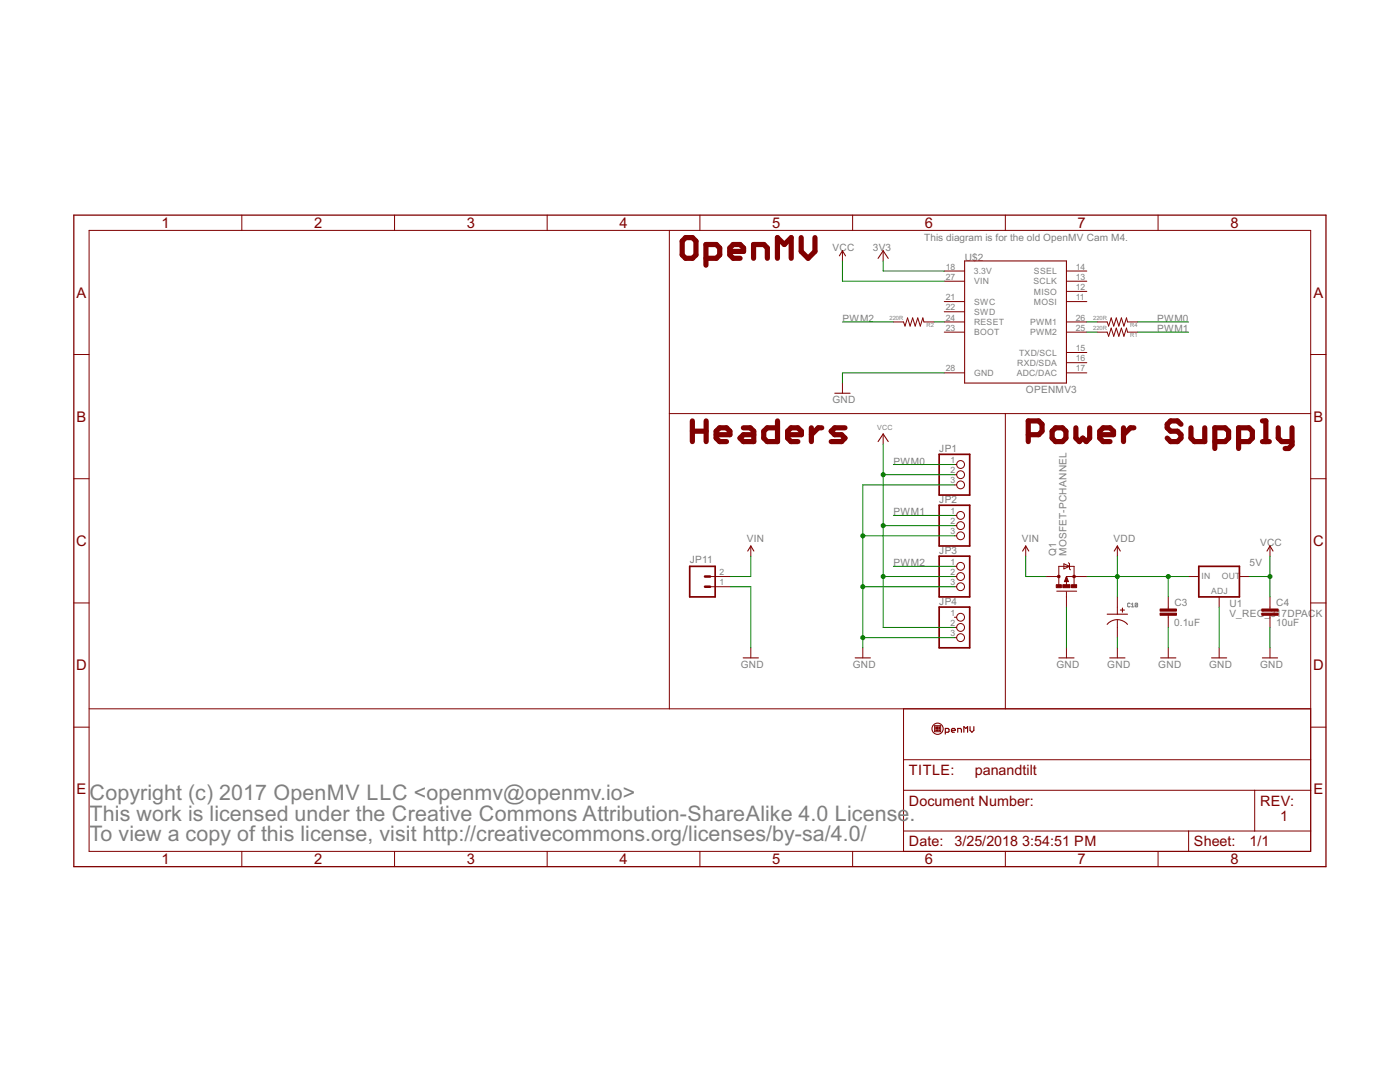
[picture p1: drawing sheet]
<svg xmlns="http://www.w3.org/2000/svg" width="279mm" height="216mm" viewBox="0 0 279 216" stroke-linecap="round" stroke-linejoin="round" font-family="sans-serif">
<path d="M225.6 120.5l-.2-.1-.4 .1 .2 .6 .4-.1M225.8 121.1h.5M225.8 120.6l.2-.2v.7M227 120.5l-.1-.1-.4 .1v.5M227 120.5l-.1 .6-.4-.1M227 120.5l-.5 .5" fill="none" stroke="#808080" stroke-width=".2"/>
<g fill="none" stroke="#800000" stroke-width=".2">
<path d="M17.8 46h243.8v123.9h-243.8zM48.3 42.9v3.1M78.7 42.9v3.1M109.2 42.9v3.1M133.6 46v95.4M139.7 42.9v3.1M168.1 50v2.1M170.2 42.9v3.1M176.3 50v2.1M188.4 56.1h4.1M188.4 54.1h4.1M200.6 42.9v3.1"/>
<path d="M212.8 56.1h4.1M212.8 58.1h4.1M212.8 54.1h4.1M231.1 42.9v3.1M14.7 70.7h3.1M168.1 76.4v2.1M178.3 64.2h2l.3 .9 .5-1.7 .5 1.7 .5-1.7 .5 1.7 .6-1.7 .5 1.7 .5-1.7 .2 .8h2M188.4 74.4h4.1M188.4 60.2h4.1M188.4 64.2h4.1M188.4 66.3h4.1M188.4 62.2h4.1"/>
<path d="M212.8 74.4h4.1M212.8 60.2h4.1M212.8 64.2h4.1M212.8 66.3h4.1M212.8 70.3h4.1M212.8 72.4h4.1M218.9 64.2h2.1l.3 .9 .5-1.7 .5 1.7 .5-1.7 .5 1.7 .5-1.7 .5 1.7 .5-1.7 .2 .8h2.1M218.9 66.3h2.1l.3 .8 .5-1.6 .5 1.6 .5-1.6 .5 1.6 .5-1.6 .5 1.6 .5-1.6 .2 .8h2.1M261.6 70.7h3M14.7 95.5h3.1M133.6 82.5h128M176.3 86.6v2"/>
<path d="M190.5 92.7h.4M190.5 94.7h.4M190.5 96.8h.4M200.6 82.5v58.9M261.6 95.5h3M141.7 117.1h4.1M141.7 115h4.1M149.8 108.9v2.1M190.5 117.1h.4M190.5 115h.4M190.5 113h.4M190.5 102.8h.4"/>
<path d="M190.5 104.9h.4M190.5 106.9h.4M204.7 108.9v2.1M208.8 115h2.5M211.3 116.6v-3.6h3.1v3.6M212.3 112.5l1.1 .5-1.1 .5zM212.8 115h4.1M212.8 115l.4 1.1h-.8zM212.8 116v.6M212.8 118.1v3M213.2 112.3l.2 .2v1l.2 .2M223 108.9v2.1"/>
<path d="M223 119.1v3.5M233.2 119.1v2.4M237.2 115h2M243.3 119.1v2M247.4 115h2M253.4 108.9v2.1M253.4 119.1v2.4M14.7 120.3h3.1M149.8 129.3v2M172.2 129.3v2M190.5 123.2h.4M190.5 125.2h.4"/>
<path d="M190.5 127.2h.4M212.8 129.3v2M223 123.8v3.4M223 129.3v2M233.2 122.7v2.5M233.2 129.3v2M243.3 129.3v2M253.4 122.7v2.5M253.4 129.3v2M261.6 120.3h3M14.7 145.1h3.1M17.8 141.4h243.8"/>
<path d="M180.3 157.7h81.3M180.3 141.4v28.5M180.3 151.6h81.3M186.5 144.8h1.2v1.2h-1.2zM250.4 157.7v8.1M261.6 145.1h3M48.3 169.9v3M78.7 169.9v3M109.2 169.9v3M139.7 169.9v3M170.2 169.9v3M180.3 165.8h81.3"/>
<path d="M200.6 169.9v3M231.1 169.9v3M237.2 165.8v4.1"/>
<circle cx="191.7" cy="94.7" r=".78"/>
<circle cx="191.7" cy="96.8" r=".78"/>
<circle cx="191.7" cy="92.7" r=".78"/>
<circle cx="191.7" cy="113" r=".78"/>
<circle cx="191.7" cy="102.8" r=".78"/>
<circle cx="191.7" cy="104.9" r=".78"/>
<circle cx="191.7" cy="115" r=".78"/>
<circle cx="191.7" cy="106.9" r=".78"/>
<circle cx="191.7" cy="117.1" r=".78"/>
<circle cx="191.7" cy="127.2" r=".78"/>
<circle cx="191.7" cy="123.2" r=".78"/>
<circle cx="191.7" cy="125.2" r=".78"/>
</g>
<g fill="none" stroke="#800000" stroke-width="1">
<path d="M136.8 47.4h1.4l.7 .7v2.8l-.7 .6h-1.4l-.7-.6v-2.8zM140.9 51.5h2.1l.6-.6v-1.4l-.6-.7h-2.1v4.1M145.6 50.2h2.8v-.7l-.7-.7h-1.4l-.7 .7v1.4l.7 .6h1.4M150.4 51.5v-2.7h2.1l.6 .7v2M155.2 51.5v-4.1l1.3 1.4 1.4-1.4v4.1M159.9 47.4v2.8l1.4 1.3 1.3-1.3v-2.8M138.2 84v4.1M138.2 86h2.7M140.9 84v4.1M142.9 86.7h2.8v-.7l-.7-.6h-1.4l-.7 .6v1.4l.7 .7h1.4M148.4 85.4h1.3l.7 .6v2.1h-2l-.7-.7 .7-.7h2M155.2 84v4.1h-2.1l-.7-.7v-1.4l.7-.6h2.1"/>
<path d="M157.2 86.7h2.7v-.7l-.7-.6h-1.3l-.7 .6v1.4l.7 .7h1.3M161.9 85.4v2.7M164 85.4h-.7l-1.4 1.3M168.6 85.4h-2l-.7 .6 .7 .7h1.4l.6 .7-.6 .7h-2.1M205.2 86.7h2.1l.7-.7v-1.3l-.7-.7h-2.1v4.1M210 86l.7-.6h1.3l.7 .6v1.4l-.7 .7h-1.3l-.7-.7zM214.7 85.4v2l.7 .7 .7-.7 .7 .7 .7-.7v-2M219.5 86.7h2.7v-.7l-.7-.6h-1.3l-.7 .6v1.4l.7 .7h1.3M224.2 85.4v2.7M226.3 85.4h-.7l-1.4 1.3M235.7 84.7l-.7-.7h-1.4l-.7 .7v.7l.7 .6h1.4l.7 .7v.7l-.7 .7h-1.4l-.7-.7M237.7 85.4v2l.7 .7h2v-2.7"/>
<path d="M242.4 88.1h2.1l.7-.7v-1.4l-.7-.6h-2.1v4.1M247.2 88.1h2.1l.6-.7v-1.4l-.6-.6h-2.1v4.1M251.9 88.1h1.4M251.9 84h.7v4.1M255.1 85.4v2l.7 .7h2.1M257.9 85.4v3.4l-.7 .7h-.7"/>
</g>
<path d="M14.7 42.9h249.9v130h-249.9zM212.8 115.7v.3h-.2l.2-.8 .2 .8" fill="none" stroke="#800000" stroke-width=".25"/>
<g fill="none" stroke="#800000" stroke-width=".21">
<path d="M167.5 51.1l.6-1.1 .6 1.1M175.2 51.6l1.1-1.6 1 1.6M192.5 52.1h20.3v24.3h-20.3zM166.6 78.5h3.1M175.2 88.1l1.1-1.5 1 1.5M149.2 110l.6-1.1 .7 1.1M204.1 110l.6-1.1 .6 1.1M210.9 118h4M222.4 110l.6-1.1 .6 1.1M252.9 110l.5-1.1 .7 1.1M148.3 131.3h3.1M170.7 131.3h3"/>
<path d="M211.3 131.3h3.1M221 124.6a2.64 2.64 0 0 1 4 0M221 122.6h4M221.5 131.3h3M223.6 121.7h.8M224 121.3v.9M231.6 131.3h3.1M241.8 131.3h3M251.9 131.3h3.1"/>
<circle cx="187.1" cy="145.4" r="1.12"/>
</g>
<g fill="#800000" stroke="#800000" stroke-width=".2">
<path d="M187.1 145l.1 .2z" fill-rule="evenodd"/>
<path d="M187.4 145.4l.1 .1z" fill-rule="evenodd"/>
<path d="M187.1 145.4l.1 .1z" fill-rule="evenodd"/>
<path d="M186.8 145.4l.1 .1z" fill-rule="evenodd"/>
<path d="M187.1 145.6l.1 .2z" fill-rule="evenodd"/>
<circle cx="186.8" cy="145.1" r=".09"/>
<circle cx="187.4" cy="145.1" r=".09"/>
<circle cx="186.8" cy="145.7" r=".09"/>
<circle cx="187.4" cy="145.7" r=".09"/>
<circle cx="214.4" cy="115" r=".27"/>
<circle cx="211.3" cy="115" r=".27"/>
</g>
<path d="M188.7 146.1h.5l.2-.2v-.4l-.2-.1h-.5v1.1M189.9 145.7h.7l-.1-.3h-.4l-.2 .1v.4l.2 .2h.4M191.1 146.1v-.7h.6l.2 .1v.6M192.4 146.1v-1.1l.3 .4 .4-.4v1.1M193.6 145v.7l.4 .4 .4-.4v-.7" fill="none" stroke="#800000" stroke-width=".23"/>
<path d="M187.4 90.7h6.1v8.1h-6.1zM137.6 113h5.1v6.1h-5.1zM187.4 111h6.1v8.1h-6.1zM187.4 100.8h6.1v8.1h-6.1zM239.2 113h8.2v6.1h-8.2zM187.4 121.1h6.1v8.2h-6.1z" fill="none" stroke="#800000" stroke-width=".34"/>
<path d="M140.7 115h1M140.7 117.1h1" fill="none" stroke="#800000" stroke-width=".51"/>
<g fill="#800000" stroke="#800000" stroke-width=".2">
<path d="M231.5 122.3h3.3v.5h-3.3z"/>
<path d="M231.5 121.5h3.3v.4h-3.3z"/>
<path d="M251.8 122.3h3.3v.5h-3.3z"/>
<path d="M251.8 121.5h3.3v.4h-3.3z"/>
<path d="M213.8 116.7h1.1v.6h-1.1z"/>
<path d="M210.8 116.7h1v.6h-1z"/>
<path d="M212.1 116.7h1.5v.6h-1.5z"/>
</g>
<g fill="none" stroke="#008000" stroke-width=".2">
<path d="M168.1 52.1v4h20.3M176.3 52.1v2h12.1M168.1 64.2h10.2M186.4 64.2h2M188.4 74.4h-20.3v2M216.9 64.2h2M216.9 66.3h2M227.1 64.2h10.1M227.1 66.3h10.1M176.3 88.6v36.6h14.2M176.3 94.7h14.2M178.3 92.7h12.2"/>
<path d="M190.5 96.8h-18.3v32.5M145.8 117.1h4v12.2M149.8 111v4h-4M172.2 117.1h18.3M172.2 106.9h18.3M176.3 115h14.2M176.3 104.9h14.2M178.3 102.8h12.2M178.3 113h12.2M204.7 111v4h4.1M216.9 115h20.3M223 111v8.1"/>
<path d="M233.2 115v4.1M249.4 115h4M253.4 111v8.1M172.2 127.2h18.3M212.8 121.1v8.2M223 127.2v2.1M233.2 125.2v4.1M243.3 121.1v8.2M253.4 125.2v4.1"/>
</g>
<g fill="#008000" stroke="#008000" stroke-width=".2">
<circle cx="172.2" cy="106.9" r=".4"/>
<circle cx="172.2" cy="117.1" r=".4"/>
<circle cx="172.2" cy="127.2" r=".4"/>
<circle cx="253.4" cy="115" r=".4"/>
<circle cx="176.3" cy="94.7" r=".4"/>
<circle cx="176.3" cy="104.9" r=".4"/>
<circle cx="176.3" cy="115" r=".4"/>
<circle cx="223" cy="115" r=".4"/>
<circle cx="233.2" cy="115" r=".4"/>
</g>
<g font-size="4.8" fill="#808080">
<text x="17.9" y="159.7">Copyright (c) 2017 OpenMV LLC &lt;openmv@openmv.io&gt;</text>
<text x="17.9" y="163.8">This work is licensed under the Creative Commons Attribution-ShareAlike 4.0 License</text>
<text x="17.9" y="167.9">To view a copy of this license, visit http://creativecommons.org/licenses/by-sa/4.0/</text>
<text x="181.5" y="163.8">.</text>
</g>
<g font-size="3.3" fill="#800000">
<text x="32.2" y="45.5">1</text>
<text x="62.7" y="45.5">2</text>
<text x="93.2" y="45.5">3</text>
<text x="123.6" y="45.5">4</text>
<text x="154.1" y="45.5">5</text>
<text x="184.6" y="45.5">6</text>
<text x="215.1" y="45.5">7</text>
<text x="245.5" y="45.5">8</text>
<text x="15.3" y="59.4">A</text>
<text x="262.1" y="59.4">A</text>
<text x="15.3" y="84.2">B</text>
<text x="262.1" y="84.2">B</text>
<text x="15.2" y="109">C</text>
<text x="262.1" y="109">C</text>
<text x="15.2" y="133.7">D</text>
<text x="262.1" y="133.7">D</text>
<text x="15.3" y="158.5">E</text>
<text x="262.1" y="158.5">E</text>
<text x="32.2" y="172.4">1</text>
<text x="62.7" y="172.4">2</text>
<text x="93.2" y="172.4">3</text>
<text x="123.6" y="172.4">4</text>
<text x="154.1" y="172.4">5</text>
<text x="184.6" y="172.4">6</text>
<text x="215.1" y="172.4">7</text>
<text x="245.5" y="172.4">8</text>
</g>
<g font-size="3.2" fill="#800000">
<text x="181.4" y="154.6">TITLE:</text>
<text x="194.5" y="154.6">panandtilt</text>
<text x="181.4" y="160.7">Document Number:</text>
<text x="251.5" y="160.7">REV:</text>
<text x="255.5" y="163.8">1</text>
<text x="181.4" y="168.9">Date: 3/25/2018</text>
<text x="204" y="168.9">3:54:51 PM</text>
<text x="238.3" y="168.9">Sheet:</text>
<text x="249.4" y="168.9">1/1</text>
</g>
<g font-size="2.2" fill="#808080">
<text x="184.4" y="48">This diagram is for the old OpenMV Cam M4.</text>
<text x="166.1" y="50">VCC</text>
<text x="174.2" y="50">3V3</text>
<text x="192.5" y="52.1">U$2</text>
<text x="168.2" y="64.2">PWM2</text>
<text x="230.9" y="64.2">PWM0</text>
<text x="230.9" y="66.3">PWM1</text>
<text x="166.1" y="80.5">GND</text>
<text x="204.7" y="78.5">OPENMV3</text>
<text x="178.3" y="92.7">PWM0</text>
<text x="187.5" y="90.1">JP1</text>
<text x="187.5" y="100.3">JP2</text>
<text x="178.3" y="102.8">PWM1</text>
<text x="137.7" y="112.4">JP11</text>
<text x="149.1" y="108.1">VIN</text>
<text x="178.3" y="113">PWM2</text>
<text x="187.5" y="110.5">JP3</text>
<text x="203.9" y="108.1">VIN</text>
<text x="210.8" y="110.9" transform="rotate(-90 210.8 110.9)">Q1</text>
<text x="212.8" y="110.9" transform="rotate(-90 212.8 110.9)">MOSFET-PCHANNEL</text>
<text x="222.2" y="108.1">VDD</text>
<text x="249.4" y="113">5V</text>
<text x="251.5" y="108.9">VCC</text>
<text x="187.5" y="120.6">JP4</text>
<text x="234.4" y="124.9">0.1uF</text>
<text x="234.4" y="120.8">C3</text>
<text x="245.4" y="123.2">V_REG_317DPACK</text>
<text x="245.4" y="121.1">U1</text>
<text x="254.7" y="124.9">10uF</text>
<text x="254.7" y="120.8">C4</text>
<text x="147.8" y="133.3">GND</text>
<text x="170.2" y="133.3">GND</text>
<text x="210.8" y="133.3">GND</text>
<text x="221" y="133.3">GND</text>
<text x="231.1" y="133.3">GND</text>
<text x="241.3" y="133.3">GND</text>
<text x="251.5" y="133.3">GND</text>
</g>
<g font-size="1.9" fill="#808080">
<text x="188.7" y="53.8">18</text>
<text x="214.7" y="53.8">14</text>
<text x="188.7" y="55.8">27</text>
<text x="188.7" y="59.9">21</text>
<text x="194.4" y="54.7">3.3V</text>
<text x="194.4" y="56.7">VIN</text>
<text x="206.3" y="56.7">SCLK</text>
<text x="206.4" y="58.8">MISO</text>
<text x="206.4" y="54.7">SSEL</text>
<text x="214.7" y="57.9">12</text>
<text x="214.7" y="59.9">11</text>
<text x="214.7" y="55.8">13</text>
<text x="188.7" y="61.9">22</text>
<text x="188.7" y="64">24</text>
<text x="188.7" y="66">23</text>
<text x="194.4" y="60.8">SWC</text>
<text x="194.4" y="62.8">SWD</text>
<text x="194.4" y="64.9">RESET</text>
<text x="205.6" y="64.9">PWM1</text>
<text x="206.4" y="60.8">MOSI</text>
<text x="214.7" y="64">26</text>
<text x="214.7" y="66">25</text>
<text x="194.4" y="66.9">BOOT</text>
<text x="203.4" y="71">TXD/SCL</text>
<text x="205.6" y="66.9">PWM2</text>
<text x="214.7" y="70.1">15</text>
<text x="188.7" y="74.1">28</text>
<text x="194.4" y="75">GND</text>
<text x="202.9" y="75">ADC/DAC</text>
<text x="203" y="73">RXD/SDA</text>
<text x="214.7" y="72.1">16</text>
<text x="214.7" y="74.1">17</text>
<text x="189.7" y="92.4">1</text>
<text x="189.7" y="94.4">2</text>
<text x="189.7" y="96.5">3</text>
<text x="189.7" y="102.6">1</text>
<text x="189.7" y="104.6">2</text>
<text x="189.7" y="106.6">3</text>
<text x="189.7" y="112.7">1</text>
<text x="143.6" y="116.8">1</text>
<text x="143.6" y="114.8">2</text>
<text x="189.7" y="114.8">2</text>
<text x="189.7" y="116.8">3</text>
<text x="239.8" y="115.5">IN</text>
<text x="241.7" y="118.5">ADJ</text>
<text x="243.8" y="115.5">OUT</text>
<text x="189.7" y="122.9">1</text>
<text x="189.7" y="124.9">2</text>
<text x="189.7" y="126.9">3</text>
</g>
<text font-size="1.6" fill="#808080" x="175.1" y="85.8">VCC</text>
<g font-size="1.3" fill="#808080">
<text x="177.5" y="63.8">220R</text>
<text x="184.9" y="65.2">R2</text>
<text x="218.2" y="63.8">220R</text>
<text x="218.2" y="65.9">220R</text>
<text x="225.5" y="65.2">R4</text>
<text x="225.5" y="67.3">R1</text>
</g>
</svg>
